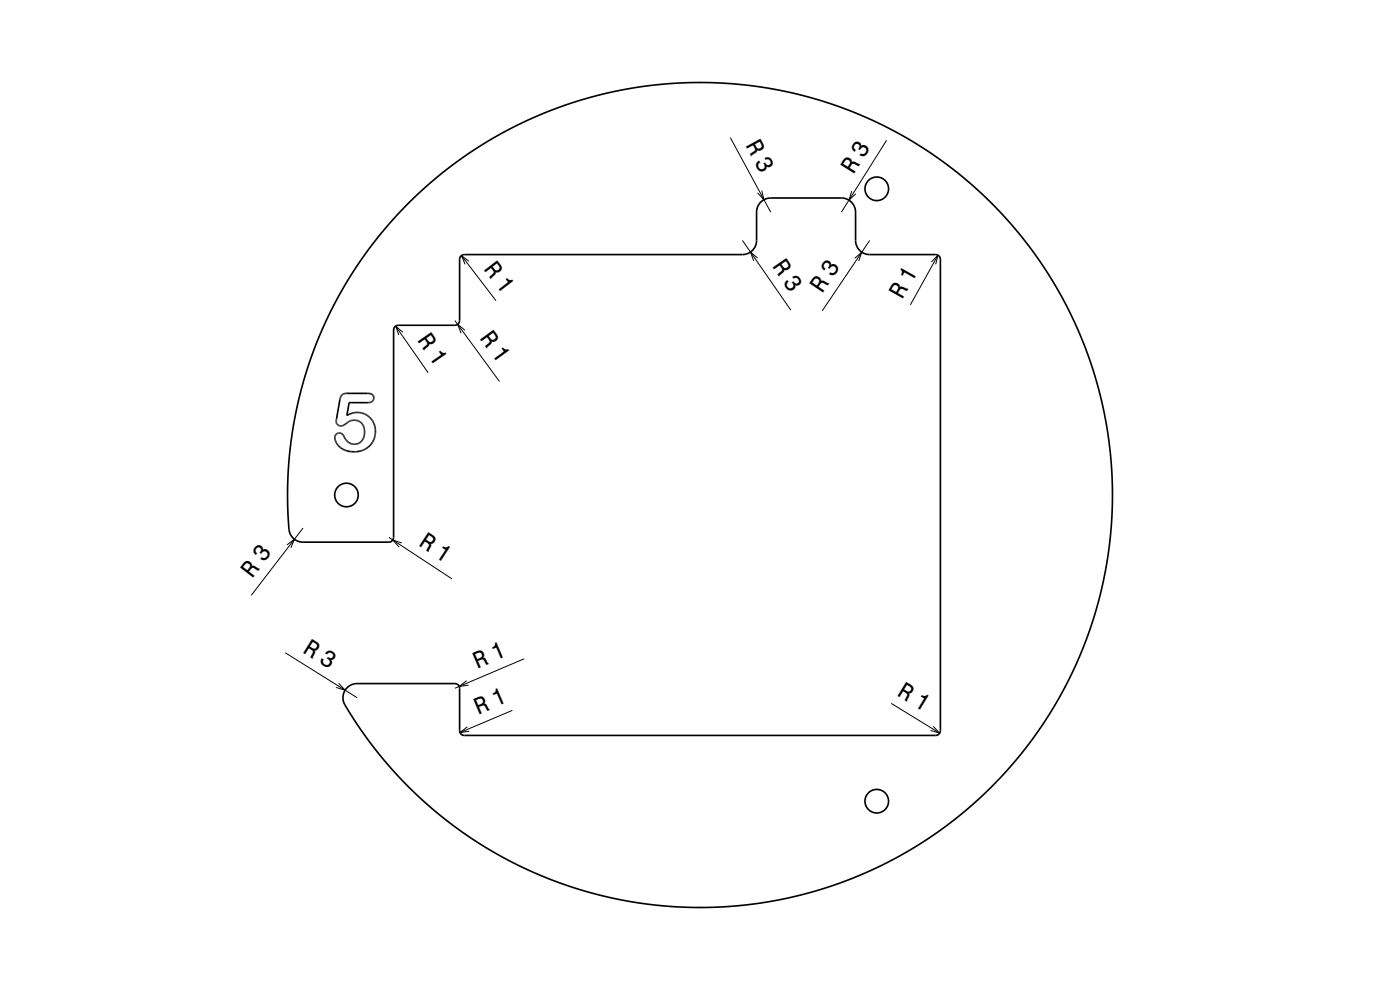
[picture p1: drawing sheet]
<svg xmlns="http://www.w3.org/2000/svg" width="297mm" height="210mm" viewBox="0 0 297 210" stroke-linecap="round" stroke-linejoin="round" font-family="sans-serif">
<g fill="none" stroke="#000" stroke-width=".35">
<path d="M86.5 43.2l5-4.6 5.2-4.2 5.6-3.7 5.9-3.4 6.1-2.8 6.3-2.4 6.2-1.9 6.4-1.4 5.9-.8 7.3-.5 7 .1 6.7 .7 6.6 1.1 6.8 1.8 6.2 2 6.4 2.8 6 3.1 5.7 3.6 5.4 4 5.1 4.4 4.8 4.8 4 4.8 4 5.5 3.7 5.9 3.3 6.5 2.4 5.7 2.1 6.4 1.6 6.6 1.2 7.2 .5 6.4 .1 7-.5 6.5-1.1 7.2-1.5 6.3-1.9 6.2-2.6 6.5-3 6.1-3.5 6-4.1 5.7-4.1 5-4.9 5-4.9 4.3-5.6 4.2-5.7 3.7-5.2 2.8-6.4 2.9-6.1 2.1-7 1.9-6.7 1.3-6.7 .7-6.7 .2-6.5-.3-6.5-.8-6.8-1.3-6.1-1.7-6.8-2.5-5.9-2.7-6.1-3.4-5.8-3.9-5-3.8-5.1-4.7-4.3-4.5-4.5-5.5-3.9-5.7a7.6 7.6 0 0 1-1.7-3.9 3 3 0 0 1 3-2.8h20.7l.5 .2 .4 .3 .1 .5v9l.3 .7 .6 .3h100.1l.7-.3 .3-.7v-100.2l-.5-.6-.4-.2h-14.3a3 3 0 0 1-2.8-3v-6.2a3 3 0 0 0-3-2.8h-15.2a3 3 0 0 0-2.8 3v6.2a3 3 0 0 1-3 2.8h-59l-.5 .1-.3 .4-.2 .4v13.1l-.3 .7-.7 .3h-12l-.7 .3-.2 .4-.1 44.3-.2 .5-.3 .4-.5 .1h-18.4a3.3 3.3 0 0 1-2.9-3.8l-.2-4.3 .1-5.2 .3-5 .6-4.7 .7-4.2 1-4.4 1.5-5 1.3-3.8 1.8-4.7 1.9-4 2.2-4 2.4-4.1 2.5-3.7 3-4 3-3.4zM71.3 89.3h.1M72.5 83.8l.9-.4h4.6a1.01 1.01 0 0 1 1.3 .9 1.01 1.01 0 0 1-1.1 1.1h-4.1l-.5 2.7a4 4 0 0 1 5.1 .7 4 4 0 0 1 .3 5.1 4.7 4.7 0 0 1-7.7 0 1.2 1.2 0 0 1 .4-2 1.35 1.35 0 0 1 1.5 1.2 2.22 2.22 0 0 0 2.8 1 2.22 2.22 0 0 0 1.3-2.6 2.3 2.3 0 0 0-1.5-2.3 2.3 2.3 0 0 0-2.6 .8 1.09 1.09 0 0 1-1.4 .2 1.09 1.09 0 0 1-.4-1.4l.7-4.1z"/>
<circle cx="186" cy="40" r="2.5"/>
<circle cx="73.5" cy="105" r="2.5"/>
<circle cx="186" cy="170" r="2.5"/>
</g>
<g fill="none" stroke="#000" stroke-width=".21">
<path d="M154.9 29.2l8.6 15.8M188.1 29.8l-9.6 15.2M97.9 54.2l7.3 9.6M99.5 55.4l-1.6-1.2 .8 1.9M157.5 51l10.3 14.8M160.7 54.8l-1.5-1.3 .7 1.8M161.6 40.4l.5 2-1.4-1.5M180.7 40.6l-.6 1.9 1.5-1.4M181.3 54.8l1.5-1.3-.6 1.9M184.5 51l-10.1 14.9M197.6 55.6l1.4-1.5-.5 2M199 54.1l-5.9 10.6"/>
<path d="M83.9 69.2l6.9 9.9M85.5 70.5l-1.6-1.3 .7 1.9M96.5 68l9.5 12.9M98.7 70.1l-1.6-1.3 .7 1.9M60.9 115.6l1.6-1.2-.8 1.8M64.3 112l-11 14.3M82.5 114l13.4 8.8M85.2 115.2l-1.9-.6 1.4 1.4M60.5 138.5l15.3 9.5M111.2 139.7l-14.7 6.3M71.9 144.9l1.3 1.5-1.9-.6M99 144.4l-1.6 1.2 2-.3"/>
<path d="M99.2 154.2l-1.6 1.2 2-.3M108.7 150.7l-11.1 4.7M189.1 149.2l10.3 6.3M198 154.1l1.4 1.4-2-.5"/>
</g>
<g font-size="5.1">
<text x="158.1" y="30.8" transform="rotate(61 158.1 30.8)">R 3</text>
<text x="181.1" y="37.2" transform="rotate(-58 181.1 37.2)">R 3</text>
<text x="174.4" y="62.4" transform="rotate(-56 174.4 62.4)">R 3</text>
<text x="101.7" y="71.7" transform="rotate(54 101.7 71.7)">R 1</text>
<text x="88.6" y="115.6" transform="rotate(33 88.6 115.6)">R 1</text>
<text x="64" y="138.3" transform="rotate(32 64 138.3)">R 3</text>
</g>
<g font-size="5">
<text x="102.5" y="57" transform="rotate(52 102.5 57)">R 1</text>
<text x="163.7" y="56.4" transform="rotate(55 163.7 56.4)">R 3</text>
<text x="191.4" y="63.7" transform="rotate(-61 191.4 63.7)">R 1</text>
<text x="88.4" y="72.1" transform="rotate(55 88.4 72.1)">R 1</text>
<text x="53.5" y="122.7" transform="rotate(-52 53.5 122.7)">R 3</text>
<text x="101.2" y="141.8" transform="rotate(-23 101.2 141.8)">R 1</text>
<text x="190.1" y="147.5" transform="rotate(31 190.1 147.5)">R 1</text>
<text x="101.4" y="151.6" transform="rotate(-23 101.4 151.6)">R 1</text>
</g>
</svg>
